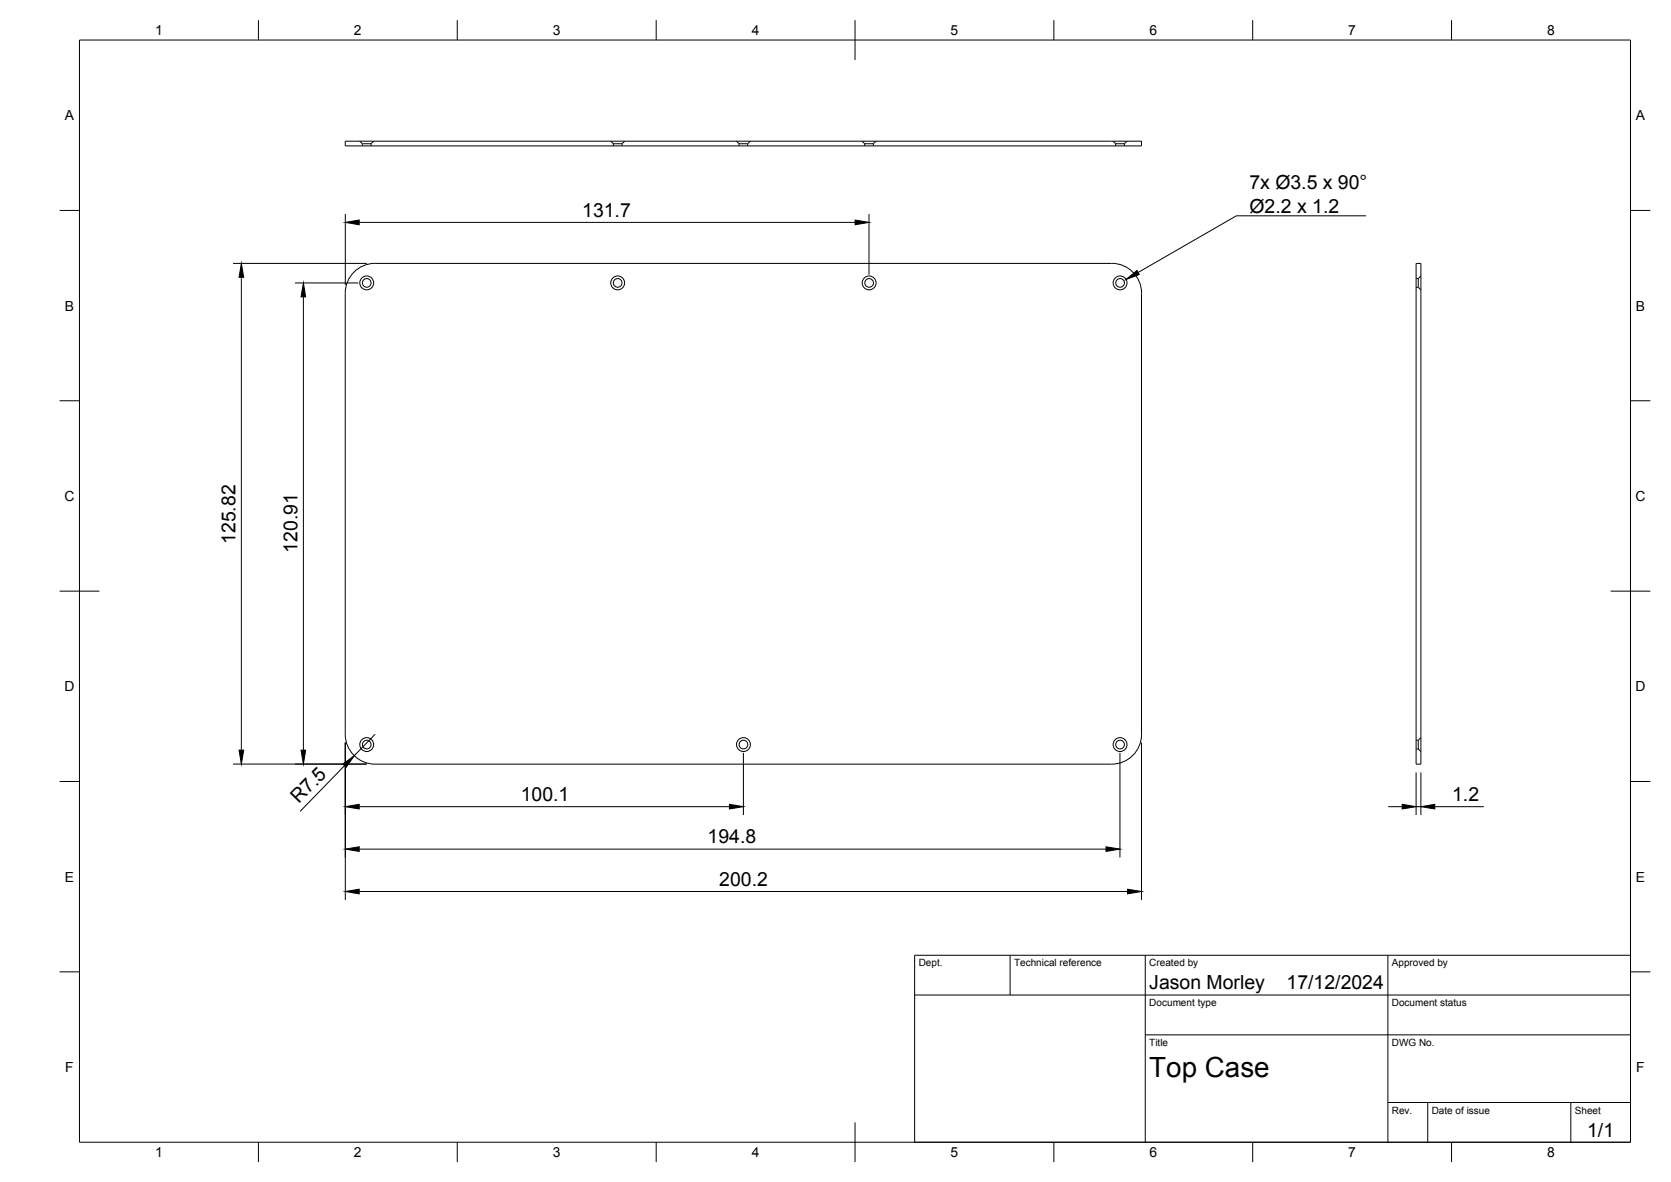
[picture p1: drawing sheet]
<svg xmlns="http://www.w3.org/2000/svg" width="420mm" height="297mm" viewBox="0 0 420 297" stroke-linecap="round" stroke-linejoin="round" font-family="sans-serif">
<!-- layer: Visible -->
<g fill="none" stroke="#000" stroke-width=".25">
<path d="M86.8 35.5h200.2v1.2h-200.2zM89.4 68a7.3 7.3 0 0 1 4.9-1.8h185.2a7.5 7.5 0 0 1 7.5 7.5v110.8a7.5 7.5 0 0 1-7.5 7.5h-185.2a7.5 7.5 0 0 1-7.5-7.5v-110.8a7.5 7.5 0 0 1 2.6-5.7zM356.1 66.2h1.2v125.8h-1.2z"/>
<circle cx="92.2" cy="71.1" r="1.75"/>
<circle cx="92.2" cy="71.1" r="1.09"/>
<circle cx="155.3" cy="71.1" r="1.75"/>
<circle cx="155.3" cy="71.1" r="1.09"/>
<circle cx="218.5" cy="71.1" r="1.75"/>
<circle cx="218.5" cy="71.1" r="1.09"/>
<circle cx="281.6" cy="71.1" r="1.75"/>
<circle cx="281.6" cy="71.1" r="1.09"/>
<circle cx="92.2" cy="187.1" r="1.75"/>
<circle cx="92.2" cy="187.1" r="1.09"/>
<circle cx="186.9" cy="187.1" r="1.75"/>
<circle cx="186.9" cy="187.1" r="1.09"/>
<circle cx="281.6" cy="187.1" r="1.75"/>
<circle cx="281.6" cy="187.1" r="1.09"/>
</g>
<!-- layer: Hidden -->
<g fill="none" stroke="#000" stroke-width=".25">
<path d="M90.5 35.5l.6 .6M91.1 36.1h2.2M91.1 36.1v.6M93.3 36.1v.6M94 35.5l-.7 .6M153.6 35.5l.6 .6M154.2 36.1h2.2M154.2 36.1v.6M156.4 36.1v.6M157.1 35.5l-.7 .6M185.2 35.5l.6 .6M185.8 36.1h2.2"/>
<path d="M185.8 36.1v.6M188 36.1v.6M188.7 35.5l-.7 .6M216.8 35.5l.6 .6M217.4 36.1h2.2M217.4 36.1v.6M219.6 36.1v.6M220.3 35.5l-.7 .6M279.9 35.5l.6 .6M280.5 36.1h2.2M280.5 36.1v.6M282.7 36.1v.6"/>
<path d="M283.4 35.5l-.7 .6M356.1 70h.5M356.1 72.2h.5M356.6 70v2.2M356.6 72.2l.7 .7M357.3 69.3l-.7 .7M356.1 186h.5M356.1 188.2h.5M356.6 186v2.2M356.6 188.2l.7 .7M357.3 185.4l-.7 .6"/>
</g>
<!-- layer: BORDER -->
<g fill="none" stroke="#000" stroke-width=".25">
<path d="M20 10.1h390v276.9h-390zM65 5.1v5M115 5.1v5M165 5.1v5M215 5.1v10M265 5.1v5M315 5.1v5M365 5.1v5M15 52.9h5M410 52.9h5M15 100.7h5M410 100.7h5"/>
<path d="M15 148.6h10M405 148.6h10M15 196.4h5M410 196.4h5M15 244.2h5M410 244.2h5M65 287v5M115 287v5M165 287v5M215 282.1v9.9M265 287v5M315 287v5"/>
<path d="M365 287v5"/>
</g>
<!-- layer: TITLEBLOCK -->
<path d="M230 240.1h180v46.9h-180zM230 250h180M254 240.1v9.9M288 240.1v46.9M349 240.1v46.9M288 260.1h122M349 277.1h61M359 277.1v9.9M395 277.1v9.9" fill="none" stroke="#000" stroke-width=".25"/>
<!-- layer: FD_Dimensions -->
<g fill="none" stroke="#000" stroke-width=".25">
<path d="M86.8 53.8v17.8M90.3 55.9h124.7M218.5 53.8v15.2M58.6 66.2h33.6M60.7 69.7v118.8M74.2 71.1h15.9M76.3 74.6v113.9M58.6 192h33.6M86.7 192.4l-11.2 11.5M86.8 186.6v39.6M94.3 184.5l-5.2 5.4M186.9 189.2v15.6"/>
<path d="M281.6 189.2v26.3M287 186.6v39.6M356.1 194.1v10.7M357.3 194.1v10.7M90.3 202.7h93.1M90.3 213.4h187.8M349.1 202.7h3.5M356.1 202.7h1.2M360.8 202.7h12.3M90.3 224h193.2"/>
</g>
<g fill="#000" stroke="#000" stroke-width=".25">
<path d="M86.8 55.9l3.5-.6v1.2zM215 55.3l3.5 .6-3.5 .6zM60.7 66.2l.6 3.5h-1.2zM76.3 71.1l.6 3.5h-1.2zM60.1 188.5h1.2l-.6 3.5zM75.7 188.5h1.2l-.6 3.5zM86.2 192l2.9-2.1-2 2.9zM86.8 213.4l3.5-.6v1.2zM86.8 202.7l3.5-.6v1.2zM183.4 202.1l3.5 .6-3.5 .6zM278.1 212.8l3.5 .6-3.5 .6zM352.6 202.1l3.5 .6-3.5 .6z"/>
<path d="M357.3 202.7l3.5-.6v1.2zM86.8 224l3.5-.5v1.1zM283.5 223.5l3.5 .5-3.5 .6z"/>
</g>
<!-- layer: Hole Notes -->
<path d="M283.1 70.2l2.8-2.2 .5 1z" fill="#000" stroke="#000" stroke-width=".25"/>
<path d="M343.5 54.2h-32.6l-24.7 14.3" fill="none" stroke="#000" stroke-width=".25"/>
<text font-size="7" x="289" y="270.6">Top Case</text>
<g font-size="4.9">
<text x="314.2" y="47.6">7x Ø3.5 x 90°</text>
<text x="314.2" y="53.5">Ø2.2 x 1.2</text>
<text x="146.4" y="54.4">131.7</text>
<text x="59.2" y="136.7" transform="rotate(-90 59.2 136.7)">125.82</text>
<text x="74.8" y="138.9" transform="rotate(-90 74.8 138.9)">120.91</text>
<text x="75.1" y="202.2" transform="rotate(-46 75.1 202.2)">R7.5</text>
<text x="130.9" y="201.3">100.1</text>
<text x="365.1" y="201.3">1.2</text>
<text x="177.9" y="211.9">194.8</text>
<text x="180.8" y="222.6">200.2</text>
<text x="289" y="248.5">Jason Morley</text>
<text x="323.5" y="248.5">17/12/2024</text>
<text x="399.1" y="285.7">1/1</text>
</g>
<g font-size="3.5">
<text x="39" y="8.8">1</text>
<text x="89" y="8.8">2</text>
<text x="139" y="8.8">3</text>
<text x="189" y="8.8">4</text>
<text x="239" y="8.8">5</text>
<text x="289" y="8.8">6</text>
<text x="339" y="8.8">7</text>
<text x="389" y="8.8">8</text>
<text x="16.3" y="30.2">A</text>
<text x="411.3" y="30.2">A</text>
<text x="16.3" y="78">B</text>
<text x="411.3" y="78">B</text>
<text x="16.2" y="125.9">C</text>
<text x="411.2" y="125.9">C</text>
<text x="16.2" y="173.7">D</text>
<text x="411.2" y="173.7">D</text>
<text x="16.3" y="221.6">E</text>
<text x="411.3" y="221.6">E</text>
<text x="16.4" y="269.4">F</text>
<text x="411.4" y="269.4">F</text>
<text x="39" y="290.8">1</text>
<text x="89" y="290.8">2</text>
<text x="139" y="290.8">3</text>
<text x="189" y="290.8">4</text>
<text x="239" y="290.8">5</text>
<text x="289" y="290.8">6</text>
<text x="339" y="290.8">7</text>
<text x="389" y="290.8">8</text>
</g>
<g font-size="2.5">
<text x="231" y="242.9">Dept.</text>
<text x="255" y="242.9">Technical reference</text>
<text x="289" y="242.9">Created by</text>
<text x="350" y="242.9">Approved by</text>
<text x="289" y="252.8">Document type</text>
<text x="350" y="252.8">Document status</text>
<text x="289" y="262.9">Title</text>
<text x="350" y="262.9">DWG No.</text>
<text x="350" y="279.9">Rev.</text>
<text x="360" y="279.9">Date of issue</text>
<text x="396" y="279.9">Sheet</text>
</g>
</svg>
